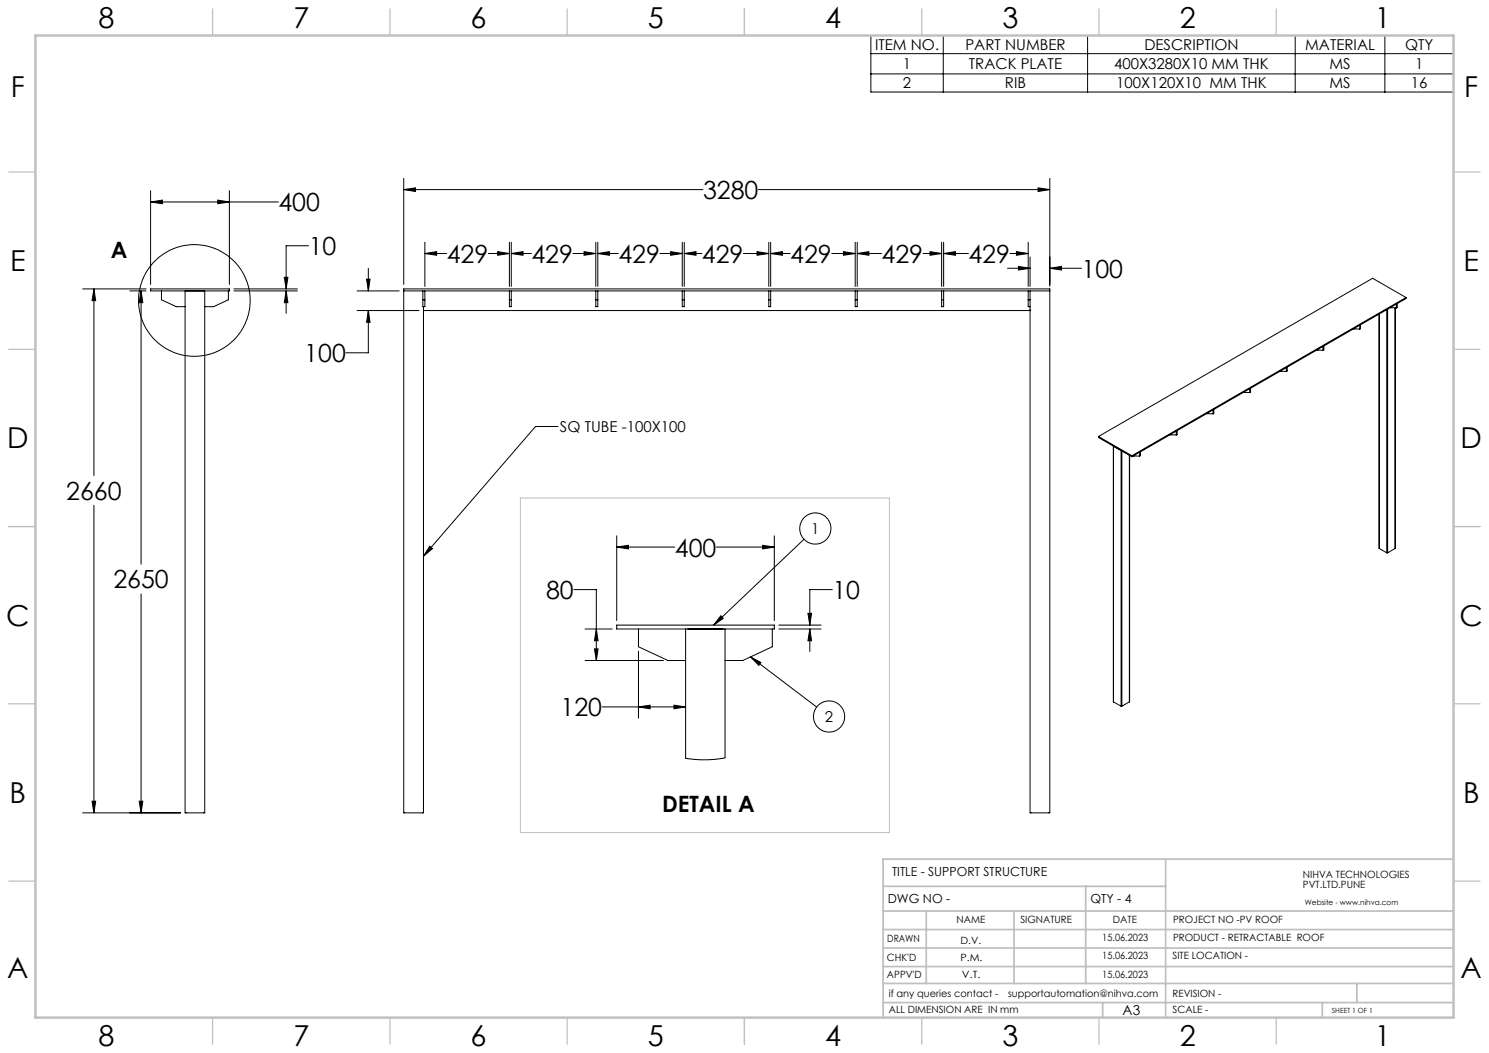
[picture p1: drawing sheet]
<svg xmlns="http://www.w3.org/2000/svg" width="420mm" height="297mm" viewBox="0 0 420 297" stroke-linecap="round" stroke-linejoin="round" font-family="sans-serif">
<g fill="none" stroke="#000" stroke-width=".28">
<path d="M245.6 10h164.4v16h-164.4zM245.6 15.1h164.4M266.1 10v16M306.8 10v16M365.3 10v16M390.6 10v16M245.6 20.8h164.4M42.5 57l3.3-.6v1.1zM42.5 53.8v26.4M42.5 57h36M61.4 56.4l3.3 .6-3.3 .5zM64.7 53.8v26.4"/>
<path d="M113.9 53.5l3.3-.5v1zM113.9 50.3v29.9M113.9 53.5h84.4M213.9 53.5h82.2M292.8 53l3.3 .5-3.3 .5zM296.1 50.3v30.5M80.2 78.2h1l-.5 3.3zM87.1 69.3h-6.4v12.2M103.4 78.7h1l-.5 3.4zM103.9 75.7v6.4M119.8 71.5l3.4-.5v1zM119.8 71.5h6.2"/>
<path d="M119.8 68.3v12.5M137.7 71.5h6M140.4 71l3.3 .5-3.3 .5zM143.7 68.3v12.5M144.2 71.5l3.3-.5v1zM144.2 71.5h5.7M144.2 68.3v12.5M161.6 71.5h6.5M164.7 71l3.4 .5-3.4 .5zM168.1 68.3v12.5M168.6 71.5l3.3-.5v1zM168.6 71.5h5.8"/>
<path d="M168.6 68.3v12.5M186.1 71.5h6.3M189.2 71l3.2 .5-3.2 .5zM192.4 68.3v12.5M193 71.5l3.3-.5v1zM193 71.5h5M193 68.3v12.5M209.7 71.5h7.2M213.5 71l3.4 .5-3.4 .5zM216.9 68.3v12.5M217.4 71.5l3.3-.5v1zM217.4 71.5h5.5"/>
<path d="M217.4 68.3v12.5M234.6 71.5h6.6M237.9 71l3.3 .5-3.3 .5zM241.2 68.3v12.5M241.8 71.5l3.3-.5v1zM241.8 71.5h6.8M241.8 68.3v12.5M260.4 71.5h5.2M262.3 71l3.3 .5-3.3 .5zM265.6 68.3v12.5M266.2 71.5l3.3-.5v1zM266.2 68.3v12.5"/>
<path d="M266.2 71.5h7M284.2 75.7h6.3M284.9 71.5h5.1M286.7 71l3.3 .5-3.3 .5zM287.3 75.1l3.2 .6-3.2 .5zM290 68.3v12.5M290.5 72.5v8.3M296.1 75.7l3.3-.6v1.1zM296.1 75.7h8.9M23.3 81.5h17.9M26.5 81.5l.5 3.3h-1zM26.5 81.5v52.6"/>
<path d="M36.6 82.1h4.6M39.8 82.1l.5 3.3h-1zM39.8 82.1v77M42.5 81.5h22.2v.6h-22.2zM45.5 82.1v2.5l4.2 1.9h2.5M52.2 82.1v147.2h5.5v-147.2M64.4 82.1v2.5l-4.1 1.9h-2.6M66 82.1h17.9M66 81.5h17.9M80.7 82.1l.5 3.3h-1zM80.7 82.1v6.3M100.7 82.1h11.9"/>
<path d="M100.7 87.6h17.5M103.9 87.6l.5 3.3h-1zM103.9 87.6v11.9h-6.4M113.9 82.1h182.2M119.3 82.1v4.4h.5v-4.4M119.3 84.6h.5M119.5 86.5v1.1M119.5 87.6v141.7h-5.6v-147.8h182.2v147.8h-5.6v-141.7M119.5 87.6h171M143.7 82.1v4.4h.5v-4.4M143.7 84.6h.5M168.1 82.1v4.4h.5v-4.4"/>
<path d="M168.1 84.6h.5M192.4 82.1v4.4h.6v-4.4M192.4 84.6h.6M216.9 82.1v4.4h.5v-4.4M216.9 84.6h.5M241.2 82.1v4.4h.6v-4.4M241.2 84.6h.6M265.6 82.1v4.4h.6v-4.4M265.6 84.6h.6M290 82.1v4.4h.5M290 84.6h.5M290.5 82.1v5.5"/>
<path d="M371.4 98.7h.1M371.4 98.7l1.8 .1M373.2 97.7v1.1M373.4 97.6v1.1l-.2 .1M381.8 92.7h.1M381.8 92.7l1.7 .1M383.5 91.8v1M383.8 91.6v1.1l-.3 .1M389 88.5v66.2M391.2 87.3v68.6M391.4 87.2v68.7M392.1 86.8h.1"/>
<path d="M392.1 86.8l1.8 .1M393.6 86.9l-.1 67.8M393.9 85.8v1.1M394.1 85.6v1.1l-.2 .2M396.6 83.9l-77.3 44.6M396.6 83.9v.3l-77.3 44.6M396.6 83.9l-9.4-5.4-77.4 44.6M340.4 116.7h.1M340.4 116.7h1.8M342.2 115.6v1.1M342.4 115.5v1.1l-.2 .1M350.7 110.7h.1"/>
<path d="M350.7 110.7h1.8M352.5 109.6v1.1M352.7 109.5v1.1l-.2 .1M361.1 104.7h.1M361.1 104.7l1.7 .1M362.8 103.7v1.1M363.1 103.5v1.1l-.3 .2M157.4 120.3h-6.3l-31.6 36.6M309.8 123.1v.3l9.5 5.4M309.8 123.1l9.5 5.4M314 125.8l.1 72.2M316.4 127.2v72"/>
<path d="M318.6 128.4v69.6M319.3 128.5v.3M319.7 128.6h.1M319.7 128.6l1.8 .1M321.5 127.6v1.1M321.7 127.5v1l-.2 .2M330 122.6h.1M330 122.6l1.8 .1M331.8 121.6v1.1M332 121.5v1.1l-.2 .1M26.5 142.6v86.7M121.2 154.1l.8 .6-2.5 2.2z"/>
<path d="M174 154.3l3.3-.5v1zM174 151.1v23.9M174 154.3h16.3M202.1 154.3h16.3M215.1 153.8l3.3 .5-3.3 .5zM218.4 151.1v23.9M226.8 152.1l-25.5 24.2M389 154.6v.1M389 154.7l2.2 1.2M391.2 155.9h.2M393.5 154.7l-2.1 1.2M393.6 154.6l-.1 .1"/>
<path d="M39.8 167.5v61.8M161.9 166.3h6.3v20M165 177.4h7.7M168.2 177.4l.5 3.3h-1zM174 176.3h44.4v1.1h-44.4zM180.1 177.4v5l8.3 3.9h5M193.4 177.4v36.5l4.2 .4 3.4-.1 3.5-.5v-36.3M203.3 173.7l.7 .7-2.7 1.9zM217.8 177.4v5l-8.3 3.9h-5M219.7 176.3h11.9M219.7 177.4h11.9M227.9 173h1l-.5 3.3z"/>
<path d="M228.4 177.4l.5 3.3h-1zM228.4 177.4v6.4M234.8 166.3h-6.4v10M165 186.3h22.1M167.7 183h1l-.5 3.3zM169.8 199.4h23.6M180.1 199.4l3.3-.5v1zM180.1 183.7v18.9M190.1 198.9l3.3 .5-3.3 .5zM211.7 185.3l2.9 1.6-.6 .8zM211.7 185.3l18.7 14.1M314.1 198v-72.2l2.1 1.3v72.1"/>
<path d="M314.1 198l2.1 1.2M316.2 199.2h.2M318.6 198l-2.2 1.2M23.3 229.3h27.6M26 226h1l-.5 3.3zM39.3 226h1l-.5 3.3z"/>
<circle cx="54.8" cy="84.7" r="15.7"/>
<circle cx="230" cy="149.1" r="4.4"/>
<circle cx="233.8" cy="202.1" r="4.4"/>
</g>
<path d="M146.8 140.5h104.1v94.3h-104.1z" fill="none" stroke="#c0c0c0" stroke-width=".28"/>
<g fill="none" stroke="#c0c0c0" stroke-width=".35">
<path d="M60 2.5v7.5M110 2.5v7.5M160 2.5v7.5M210 2.5v7.5M260 2.5v7.5M310 2.5v7.5M360 2.5v7.5M2.5 48.5h7.5M410 48.5h7.5M2.5 98.5h7.5M410 98.5h7.5M2.5 148.5h7.5"/>
<path d="M410 148.5h7.5M2.5 198.5h7.5M410 198.5h7.5M2.5 248.5h7.5M410 248.5h7.5M60 287v7.5M110 287v7.5M160 287v7.5M210 287v7.5M260 287v7.5M310 287v7.5M360 287v7.5"/>
</g>
<g fill="none" stroke="#c0c0c0" stroke-width=".5">
<path d="M249.1 257h160.9M249.1 250h79.7M261.3 257v20.4M286 257v20.4M306.2 250v27.4M328.8 242.3v44.7M410 242.3h-160.9v44.7M249.1 272.6h160.9M249.1 267.4h160.9M249.1 262.2h160.9M249.1 277.4h160.9M382.7 277.4v5.4"/>
<path d="M249.1 282.8h160.9M311 282.8v4.2M373 282.8v4.2"/>
</g>
<path d="M10 10h400v277h-400z" fill="none" stroke="#c0c0c0" stroke-width=".7"/>
<g fill="#000">
<path d="M42.5 57l3.3-.6v1.1zM61.4 56.4l3.3 .6-3.3 .5zM80.7 82.1l.5 3.3h-1zM80.2 78.2h1l-.5 3.3zM26.5 81.5l.5 3.3h-1zM26 226h1l-.5 3.3zM39.8 82.1l.5 3.3h-1zM39.3 226h1l-.5 3.3zM113.9 53.5l3.3-.5v1zM292.8 53l3.3 .5-3.3 .5zM287.3 75.1l3.2 .6-3.2 .5zM296.1 75.7l3.3-.6v1.1zM286.7 71l3.3 .5-3.3 .5zM266.2 71.5l3.3-.5v1zM241.8 71.5l3.3-.5v1zM262.3 71l3.3 .5-3.3 .5zM217.4 71.5l3.3-.5v1zM237.9 71l3.3 .5-3.3 .5zM193 71.5l3.3-.5v1zM213.5 71l3.4 .5-3.4 .5zM189.2 71l3.2 .5-3.2 .5zM168.6 71.5l3.3-.5v1zM144.2 71.5l3.3-.5v1zM164.7 71l3.4 .5-3.4 .5zM140.4 71l3.3 .5-3.3 .5zM119.8 71.5l3.4-.5v1zM103.9 87.6l.5 3.3h-1zM103.4 78.7h1l-.5 3.4zM174 154.3l3.3-.5v1zM215.1 153.8l3.3 .5-3.3 .5zM227.9 173h1l-.5 3.3zM228.4 177.4l.5 3.3h-1zM167.7 183h1l-.5 3.3zM168.2 177.4l.5 3.3h-1zM180.1 199.4l3.3-.5v1zM190.1 198.9l3.3 .5-3.3 .5z"/>
<path d="M121.2 154.1l.8 .6-2.5 2.2zM203.3 173.7l.7 .7-2.7 1.9zM211.7 185.3l2.9 1.6-.6 .8z"/>
</g>
<g font-size="8.1">
<text x="27.8" y="8">8</text>
<text x="82.8" y="8">7</text>
<text x="132.8" y="8">6</text>
<text x="182.8" y="8">5</text>
<text x="232.8" y="8">4</text>
<text x="282.8" y="8">3</text>
<text x="332.8" y="8">2</text>
<text x="387.8" y="8">1</text>
<text x="3" y="27.2">F</text>
<text x="413" y="27.2">F</text>
<text x="2.8" y="76.5">E</text>
<text x="412.8" y="76.5">E</text>
<text x="2" y="126.5">D</text>
<text x="412" y="126.5">D</text>
<text x="1.7" y="176.5">C</text>
<text x="411.7" y="176.5">C</text>
<text x="2.7" y="226.5">B</text>
<text x="412.7" y="226.5">B</text>
<text x="2" y="275.7">A</text>
<text x="412" y="275.7">A</text>
<text x="27.8" y="295">8</text>
<text x="82.8" y="295">7</text>
<text x="132.8" y="295">6</text>
<text x="182.8" y="295">5</text>
<text x="232.8" y="295">4</text>
<text x="282.8" y="295">3</text>
<text x="332.8" y="295">2</text>
<text x="387.8" y="295">1</text>
</g>
<g font-size="7.1">
<text x="78.5" y="59.6">400</text>
<text x="198.3" y="56.1">3280</text>
<text x="87.1" y="72">10</text>
<text x="126" y="74.1">429</text>
<text x="149.9" y="74.1">429</text>
<text x="174.4" y="74.1">429</text>
<text x="198" y="74.1">429</text>
<text x="222.9" y="74.1">429</text>
<text x="248.7" y="74.1">429</text>
<text x="273.2" y="74.1">429</text>
<text x="305.1" y="78.3">100</text>
<text x="85.8" y="102.2">100</text>
<text x="18.7" y="141">2660</text>
<text x="190.3" y="157">400</text>
<text x="32" y="166">2650</text>
<text x="154" y="169">80</text>
<text x="234.8" y="169">10</text>
<text x="158.1" y="202">120</text>
</g>
<g font-size="6.3">
<text x="31.2" y="72.7">A</text>
<text x="186.8" y="229">DETAIL A</text>
</g>
<g font-size="4.2">
<text x="246.8" y="14.1">ITEM NO.</text>
<text x="272.3" y="14.1">PART NUMBER</text>
<text x="322.8" y="14.1">DESCRIPTION</text>
<text x="368.2" y="14.1">MATERIAL</text>
<text x="396.3" y="14.1">QTY</text>
<text x="254.7" y="19.5">1</text>
<text x="273.3" y="19.5">TRACK PLATE</text>
<text x="314.3" y="19.5">400X3280X10 MM THK</text>
<text x="375" y="19.5">MS</text>
<text x="399.2" y="19.5">1</text>
<text x="254.7" y="24.9">2</text>
<text x="283.5" y="24.9">RIB</text>
<text x="314.9" y="24.9">100X120X10 MM THK</text>
<text x="375" y="24.9">MS</text>
<text x="398" y="24.9">16</text>
<text x="158" y="121.9">SQ TUBE -100X100</text>
<text x="228.8" y="150.6">1</text>
<text x="232.7" y="203.6">2</text>
</g>
<text font-size="3.9" x="316.7" y="286.4">A3</text>
<g font-size="3.5">
<text x="251.6" y="247.2">TITLE - SUPPORT STRUCTURE</text>
<text x="250.4" y="254.8">DWG NO -</text>
<text x="307.6" y="254.8">QTY - 4</text>
</g>
<g font-size="2.8">
<text x="367.5" y="247.7">NIHVA TECHNOLOGIES</text>
<text x="367.5" y="250.5">PVT.LTD.PUNE</text>
<text x="269.8" y="260.4">NAME</text>
<text x="287.8" y="260.4">SIGNATURE</text>
<text x="313.9" y="260.5">DATE</text>
<text x="330.9" y="260.5">PROJECT NO -PV ROOF</text>
<text x="250.3" y="265.7">DRAWN</text>
<text x="270.9" y="266.1">D.V.</text>
<text x="310.9" y="265.5">15.06.2023</text>
<text x="330.9" y="265.5">PRODUCT - RETRACTABLE ROOF</text>
<text x="250.2" y="271.1">CHK'D</text>
<text x="250.2" y="275.8">APPV'D</text>
<text x="270.9" y="271.1">P.M.</text>
<text x="271.3" y="275.8">V.T.</text>
<text x="310.9" y="270.6">15.06.2023</text>
<text x="310.9" y="275.7">15.06.2023</text>
<text x="330.7" y="270.6">SITE LOCATION -</text>
<text x="250.7" y="281.1">if any queries contact -</text>
<text x="284.3" y="281.1">supportautomation@nihva.com</text>
<text x="330.7" y="281.1">REVISION -</text>
<text x="250.7" y="285.6">ALL DIMENSION ARE IN mm</text>
<text x="330.7" y="285.6">SCALE -</text>
</g>
<text font-size="2.1" x="368.1" y="255.1">Website - www.nihva.com</text>
<text font-size="2" x="375.7" y="285.6">SHEET 1 OF 1</text>
</svg>
